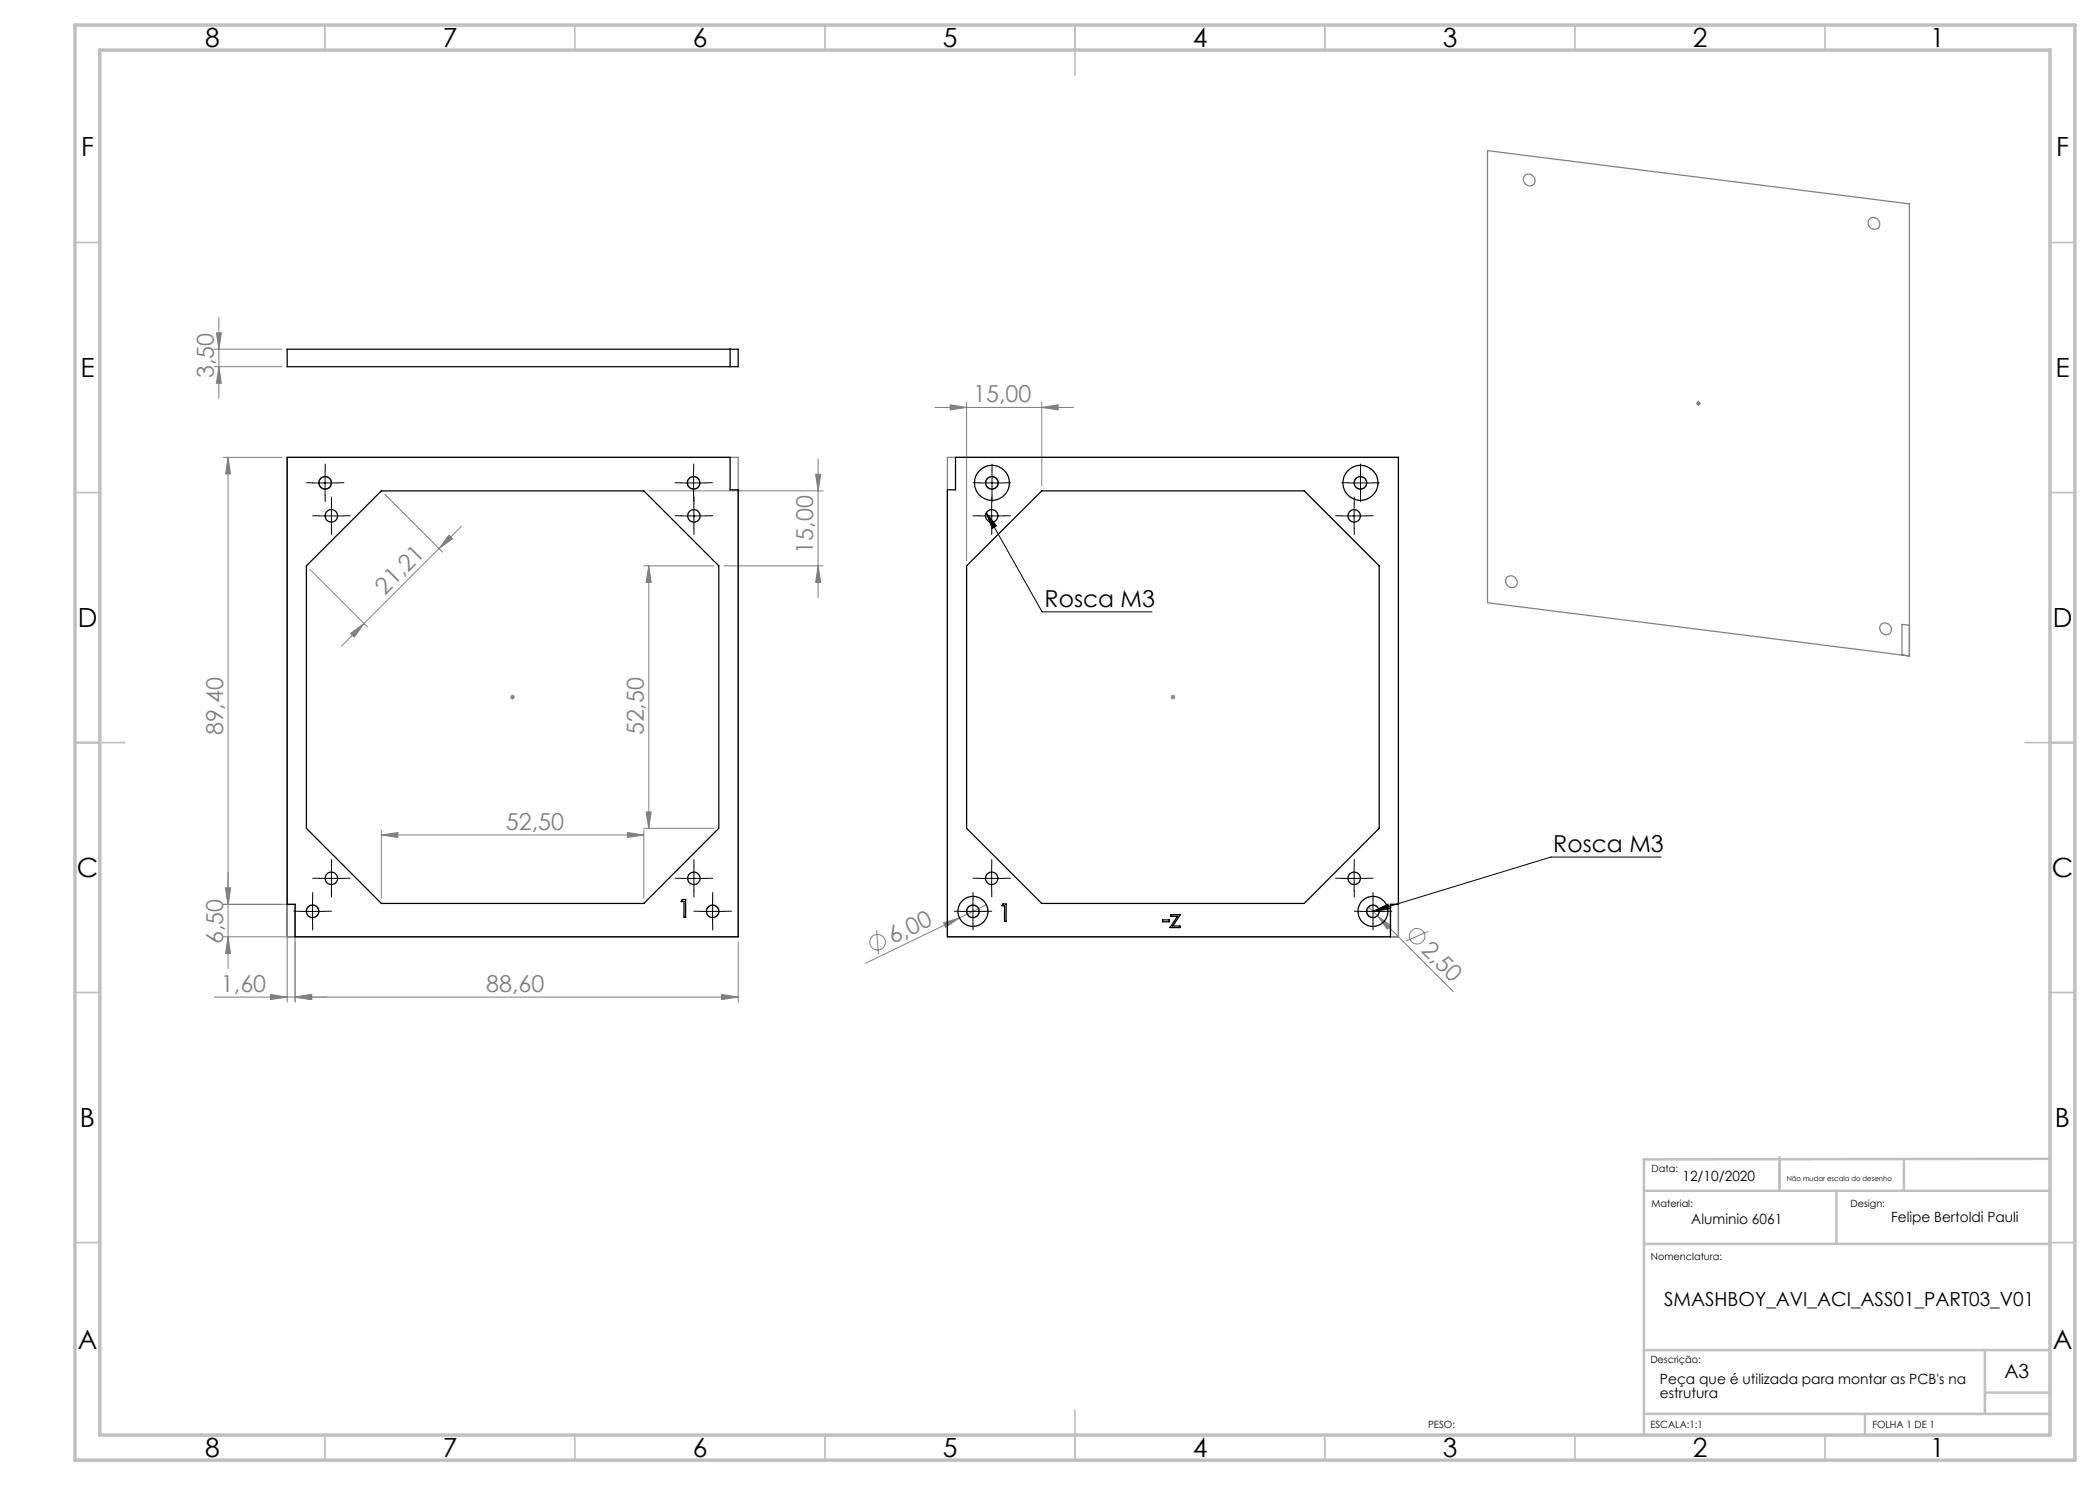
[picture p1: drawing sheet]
<svg xmlns="http://www.w3.org/2000/svg" width="420mm" height="297mm" viewBox="0 0 420 297" stroke-linecap="round" stroke-linejoin="round" font-family="sans-serif">
<g fill="none" stroke="#808080" stroke-width=".2">
<path d="M42.8 69.8h13.6M42.8 73.3h13.6M43.3 66.6h1l-.5 3.2zM43.8 63.5v16.2M43.8 73.3l.5 3.4h-1zM44.6 91.5h11.8M45.6 91.5v102.2M45.6 91.5l.5 3.3h-1zM77 98.9l11.5 11.5M129.8 98.2h34.8M163.1 94.9h1l-.5 3.3zM163.6 91.8v27.7"/>
<path d="M187 81.5h27.7M190 81l3.3 .5-3.3 .5zM193.3 80.5v31.7M208.4 81.5l3.2-.5v1zM208.4 80.5v16.7M339.2 80.7h1M339.3 80.3l.7 .7M339.7 80.1v1.1M340 80.3l-.7 .7M62 113.9l11.5 11.5M87.8 109.7l-15 15M89.8 107l.7 .7-2.7 2z"/>
<path d="M92.3 105.2l-4.5 4.5M128.7 113.2h14.1M129.8 113.2v52.5M129.8 113.2l.4 3.3h-1zM144.8 113.2h19.8M163.6 113.2l.5 3.3h-1zM70.1 126.7l2.7-2-2 2.7zM72.8 124.7l-4.5 4.5M102 139.4h1M102.2 139.1l.7 .7M102.5 138.9v1M102.9 139.1l-.7 .7"/>
<path d="M234.1 139.4h1M234.2 139.1l.7 .7M234.6 138.9v1M234.9 139.1l-.7 .7M45.1 177.6h1l-.5 3.3zM76.3 167l3.3-.5v1zM76.3 166v13.7M76.3 167h52.5M125.5 166.5l3.3 .5-3.3 .5zM128.7 165.7h14.1M128.8 166v13.7M129.2 162.4h1l-.4 3.3z"/>
<path d="M44.6 187.4h13.4M45.6 187.4l.5 3.3h-1zM54.1 198.9l3.3 .5-3.3 .5zM57.4 181.9v18.5M58 180.9h-13.4M59 199.4l3.3-.5v1zM59 181.9v18.5M144.3 198.9l3.3 .5-3.3 .5zM147.6 199.4h-104.7M147.6 188.4v12M175.3 186.1l.4 4.7M188.7 184.6l3.2-1-2.8 1.9z"/>
<path d="M191.9 183.6l-18.8 9M197.3 181l-5.4 2.6M273.7 181.4l1.8 1.8M275.5 183.2l2.7 1.9-.7 .7zM275.5 183.2l15.1 15.1M285.6 186.3l-4.4 1.9"/>
<circle cx="175.5" cy="188.4" r="1.54"/>
<circle cx="283.4" cy="187.2" r="1.55"/>
</g>
<g fill="none" stroke="#808080" stroke-width=".25">
<path d="M297.5 30.1l84.4 10.7v90.4l-84.4-10.7zM305 35.1a1.21 1.21 0 0 1 1.8 .3 1.21 1.21 0 0 1-.6 1.7 1.27 1.27 0 0 1-1.3-.6 1.27 1.27 0 0 1 .1-1.4zM373.9 43.7a1.23 1.23 0 0 1 1.8 .4 1.23 1.23 0 0 1-.6 1.8 1.3 1.3 0 0 1-1.3-.7 1.3 1.3 0 0 1 .1-1.5zM57.4 91.5h90.2v95.9h-90.2zM189.5 91.5h90.2v95.9h-90.2zM301.4 115.4a1.21 1.21 0 0 1 1.9 .5 1.21 1.21 0 0 1-.9 1.6 1.3 1.3 0 0 1-1.2-.7 1.3 1.3 0 0 1 .2-1.4zM376.2 124.9a1.21 1.21 0 0 1 1.8 .3 1.21 1.21 0 0 1-.5 1.7 1.3 1.3 0 0 1-1.3-.5 1.3 1.3 0 0 1 0-1.5zM381.9 125.1l-1.5-.2v6.1l1.5 .2M57.4 180.9h1.6v6.5M279.7 180.9h-1.6v6.5"/>
<circle cx="65" cy="96.6" r="1.25"/>
<circle cx="138.7" cy="96.6" r="1.25"/>
<circle cx="198.4" cy="96.6" r="1.24"/>
<circle cx="272.1" cy="96.6" r="1.25"/>
<circle cx="62.5" cy="182.3" r="1.25"/>
<circle cx="142.5" cy="182.3" r="1.25"/>
<circle cx="194.6" cy="182.3" r="1.25"/>
<circle cx="274.6" cy="182.3" r="1.24"/>
</g>
<g fill="none" stroke="#000" stroke-width=".2">
<path d="M62.5 96.6h5M65 94.1v5M136.2 96.6h5M138.7 94.1v5M195.9 96.6h5M198.4 94.1v5M269.6 96.6h5M272.1 94.1v5M63.8 103.2h5M66.3 100.7v5M136.3 103.2h5M138.8 100.7v5"/>
<path d="M195.8 103.2h5M197.2 102.5l2.1 2.7-.9 .5zM197.2 102.5l11.2 19.9h22M198.3 100.7v5M268.3 103.2h5M270.8 100.7v5M62.5 179.8v5M63.8 175.7h5M66.3 173.2v5M136.3 175.7h5M138.8 173.2v5M142.5 179.8v5"/>
<path d="M194.6 179.8v5M195.8 175.7h5M198.3 173.2v5M268.3 175.7h5M270.8 173.2v5M274.6 179.8v5M332.2 171.4h-22l-35.6 10.9M60 182.3h5M140 182.3h5M192.1 182.3h5M272.1 182.3h5M274.6 182.3l3-1.5 .3 1z"/>
</g>
<g fill="none" stroke="#c0c0c0" stroke-width=".35">
<path d="M65 5v5M115 5v5M165 5v5M215 5v10M265 5v5M315 5v5M365 5v5M15 48.5h5M410 48.5h5M15 98.5h5M410 98.5h5M15 148.5h10"/>
<path d="M405 148.5h10M15 198.5h5M410 198.5h5M15 248.5h5M410 248.5h5M65 287v5M115 287v5M165 287v5M215 282v10M265 287v5M315 287v5M365 287v5"/>
</g>
<path d="M328.8 238.2h81.2M355.9 231.4v6.8M367.3 238.2v10.6M380.8 231.8v6.4M410 231.8l-81.2 .1v55.1M328.8 248.8h81.2M328.8 270h81.2M397 270v12.8M397 278.5h13M328.8 282.8h81.2M373 282.8v4.2" fill="none" stroke="#c0c0c0" stroke-width=".5"/>
<path d="M15 5h400v287h-400zM20 10h390v277h-390z" fill="none" stroke="#c0c0c0" stroke-width=".7"/>
<g fill="none" stroke="#000" stroke-width=".2" stroke-dasharray="15.2 1.3 1.3 1.3">
<path d="M62.5 96.6h-1.2M65 94.1v-1.3M65 99.1v1.2M67.5 96.6h1.3M136.2 96.6h-1.2M138.7 94.1v-1.3M138.7 99.1v1.2M141.2 96.6h1.3M195.9 96.6h-1.2M198.4 94.1v-1.3M198.4 99.1v1.2M200.9 96.6h1.3"/>
<path d="M269.6 96.6h-1.2M272.1 94.1v-1.3M272.1 99.1v1.2M274.6 96.6h1.3M63.8 103.2h-1.3M66.3 100.7v-1.3M66.3 105.7v1.2M68.8 103.2h1.2M136.3 103.2h-1.3M138.8 100.7v-1.3M138.8 105.7v1.2M141.3 103.2h1.2"/>
<path d="M195.9 103.2h-1.3M198.4 100.7v-1.3M198.4 105.7v1.2M200.9 103.2h1.2M268.4 103.2h-1.3M270.9 100.7v-1.3M270.9 105.7v1.2M273.4 103.2h1.2M62.5 179.8v-1.3M63.8 175.7h-1.3M66.3 173.2v-1.3M66.3 178.2v1.2"/>
<path d="M68.8 175.7h1.2M136.3 175.7h-1.3M138.8 173.2v-1.3M138.8 178.2v1.2M141.3 175.7h1.2M142.5 179.8v-1.3M194.6 179.8v-1.3M195.9 175.7h-1.3M198.4 173.2v-1.3M198.4 178.2v1.2M200.9 175.7h1.2M268.4 175.7h-1.3"/>
<path d="M270.9 173.2v-1.3M270.9 178.2v1.2M273.4 175.7h1.2M274.6 179.8v-1.3M60 182.3h-1.2M62.5 184.8v1.2M65 182.3h1.3M140 182.3h-1.2M142.5 184.8v1.2M145 182.3h1.3M192.1 182.3h-1.2M194.6 184.8v1.2"/>
<path d="M197.1 182.3h1.3M272.1 182.3h-1.2M274.6 184.8v1.2M277.1 182.3h1.3"/>
</g>
<g fill="#808080">
<path d="M188.7 184.6l3.2-1-2.8 1.9z"/>
<path d="M275.5 183.2l2.7 1.9-.7 .7z"/>
<path d="M59 199.4l3.3-.5v1zM54.1 198.9l3.3 .5-3.3 .5z"/>
<path d="M59 199.4l3.3-.5v1zM144.3 198.9l3.3 .5-3.3 .5zM190 81l3.3 .5-3.3 .5zM208.4 81.5l3.2-.5v1z"/>
<path d="M76.3 167l3.3-.5v1zM125.5 166.5l3.3 .5-3.3 .5z"/>
<path d="M70.1 126.7l2.7-2-2 2.7zM89.8 107l.7 .7-2.7 2z"/>
<path d="M45.6 91.5l.5 3.3h-1zM45.1 177.6h1l-.5 3.3zM129.8 113.2l.4 3.3h-1zM129.2 162.4h1l-.4 3.3zM163.1 94.9h1l-.5 3.3zM163.6 113.2l.5 3.3h-1zM43.3 66.6h1l-.5 3.2zM43.8 73.3l.5 3.4h-1z"/>
<path d="M45.1 177.6h1l-.5 3.3zM45.6 187.4l.5 3.3h-1z"/>
</g>
<path d="M274.6 182.3l3-1.5 .3 1zM197.2 102.5l2.1 2.7-.9 .5z" fill="#000"/>
<g fill="none" stroke="#000" stroke-width=".25">
<path d="M57.4 69.8h90.2v3.5h-90.2zM146 69.8v3.5M57.4 91.5h88.6v6.5h1.6v89.4h-88.6v-6.5h-1.6zM191.1 91.5h88.6v89.4h-1.6v6.5h-88.6v-89.4h1.6zM61.3 113.2l15-15h52.5l15 15v52.5l-15 15h-52.5l-15-15zM193.3 113.2l15.1-15h52.4l15 15v52.5l-15 15h-52.4l-15.1-15zM136.5 179.9h.6v3.5h-.3v-3.1h-.6zM200.6 180.8h.6v3.5h-.3v-3.2h-.5zM232.5 184h1.4v.4h-1.4zM234.1 182.9h1.9l-1.4 2.3h1.4v.3h-2l1.5-2.2h-1.4z"/>
<circle cx="65" cy="96.6" r="1.26"/>
<circle cx="138.7" cy="96.6" r="1.26"/>
<circle cx="198.4" cy="96.6" r="1.26"/>
<circle cx="198.4" cy="96.6" r="3.5"/>
<circle cx="272.1" cy="96.6" r="1.26"/>
<circle cx="272.1" cy="96.6" r="3.5"/>
<circle cx="66.3" cy="103.2" r="1.26"/>
<circle cx="138.8" cy="103.2" r="1.26"/>
<circle cx="198.4" cy="103.2" r="1.25"/>
<circle cx="270.8" cy="103.2" r="1.25"/>
<circle cx="66.3" cy="175.7" r="1.26"/>
<circle cx="138.8" cy="175.7" r="1.26"/>
<circle cx="198.4" cy="175.7" r="1.25"/>
<circle cx="270.8" cy="175.7" r="1.25"/>
<circle cx="62.5" cy="182.3" r="1.26"/>
<circle cx="142.5" cy="182.3" r="1.25"/>
<circle cx="194.6" cy="182.3" r="1.26"/>
<circle cx="194.6" cy="182.3" r="3"/>
<circle cx="274.6" cy="182.3" r="1.26"/>
<circle cx="274.6" cy="182.3" r="3"/>
</g>
<g font-size="5.3">
<text x="41" y="9.5">8</text>
<text x="88.5" y="9.5">7</text>
<text x="138.5" y="9.5">6</text>
<text x="188.5" y="9.5">5</text>
<text x="238.5" y="9.5">4</text>
<text x="288.5" y="9.5">3</text>
<text x="338.5" y="9.5">2</text>
<text x="386" y="9.5">1</text>
<text x="16.2" y="31.2">F</text>
<text x="411.2" y="31.2">F</text>
<text x="16.1" y="75.5">E</text>
<text x="411.1" y="75.5">E</text>
<text x="15.5" y="125.5">D</text>
<text x="410.5" y="125.5">D</text>
<text x="15.4" y="175.5">C</text>
<text x="410.4" y="175.5">C</text>
<text x="16" y="225.5">B</text>
<text x="411" y="225.5">B</text>
<text x="15.5" y="269.7">A</text>
<text x="410.5" y="269.7">A</text>
<text x="41" y="291.5">8</text>
<text x="88.5" y="291.5">7</text>
<text x="138.5" y="291.5">6</text>
<text x="188.5" y="291.5">5</text>
<text x="238.5" y="291.5">4</text>
<text x="288.5" y="291.5">3</text>
<text x="338.5" y="291.5">2</text>
<text x="386" y="291.5">1</text>
</g>
<g font-size="4.7" fill="#808080">
<text x="42.8" y="75.6" transform="rotate(-90 42.8 75.6)">3,50</text>
<text x="194.6" y="80.4">15,00</text>
<text x="162.6" y="110.7" transform="rotate(-90 162.6 110.7)">15,00</text>
<text x="77" y="119.1" transform="rotate(-45 77 119.1)">21,21</text>
<text x="44.6" y="147.1" transform="rotate(-90 44.6 147.1)">89,40</text>
<text x="128.7" y="147.1" transform="rotate(-90 128.7 147.1)">52,50</text>
<text x="101.2" y="166">52,50</text>
<text x="44.6" y="188.8" transform="rotate(-90 44.6 188.8)">6,50</text>
<text x="178.6" y="188.9" transform="rotate(-26 178.6 188.9)">6,00</text>
<text x="284" y="190.3" transform="rotate(45 284 190.3)">2,50</text>
<text x="44.2" y="198.4">1,60</text>
<text x="97.3" y="198.4">88,60</text>
</g>
<g font-size="4.7">
<text x="208.9" y="121.3">Rosca M3</text>
<text x="310.7" y="170.3">Rosca M3</text>
</g>
<g font-size="3.9">
<text x="332.8" y="261.3">SMASHBOY_AVI_ACI_ASS01_PART03_V01</text>
<text x="400.9" y="275.5">A3</text>
</g>
<g font-size="2.8">
<text x="336.5" y="236.2">12/10/2020</text>
<text x="338.3" y="244.9">Aluminio 6061</text>
<text x="378.2" y="244.3">Felipe Bertoldi Pauli</text>
<text x="332" y="276.7">Peça que é utilizada para montar as PCB's na</text>
<text x="332" y="279.6">estrutura</text>
</g>
<g font-size="2">
<text x="330.3" y="234.5">Data:</text>
<text x="330.3" y="241.4">Material:</text>
<text x="370.1" y="241.4">Design:</text>
<text x="330.2" y="251.9">Nomenclatura:</text>
<text x="330.1" y="272.5">Descrição:</text>
<text x="285.6" y="285.5">PESO:</text>
<text x="330.1" y="285.6">ESCALA:1:1</text>
<text x="374.5" y="285.6">FOLHA 1 DE 1</text>
</g>
<text font-size="1.4" x="357.4" y="236.2">Não mudar escala do desenho</text>
</svg>
